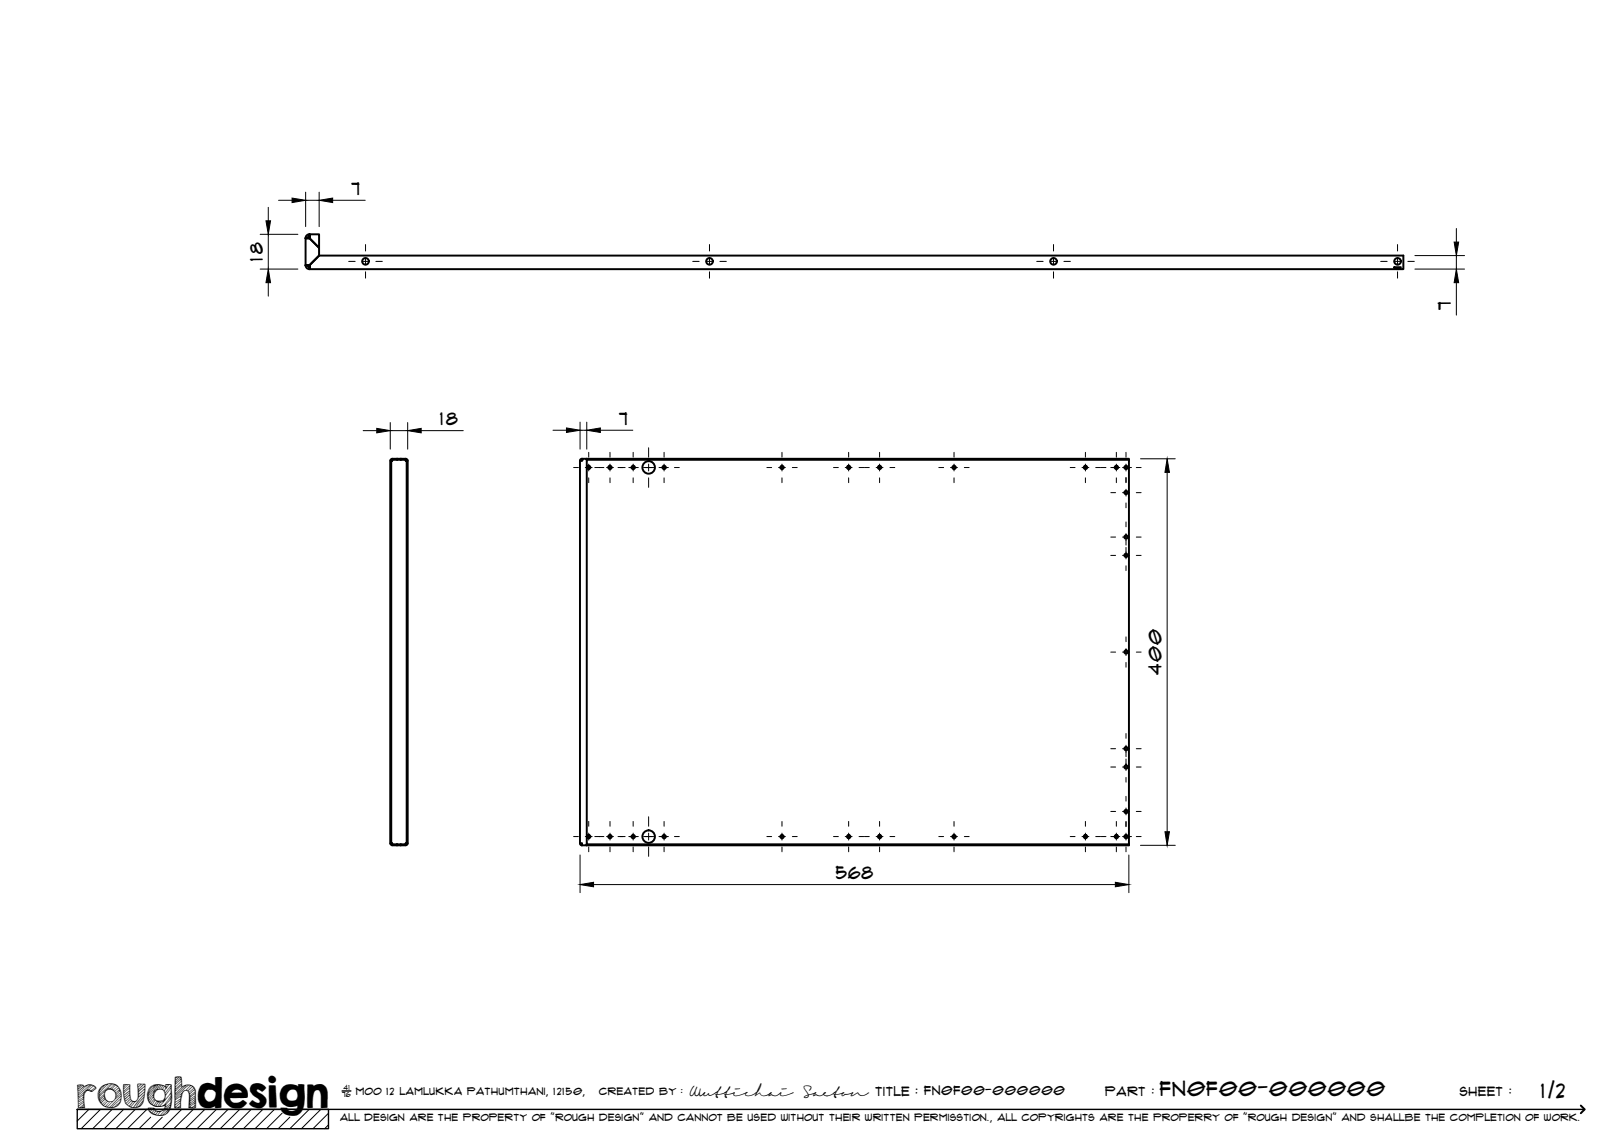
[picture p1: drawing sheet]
<svg xmlns="http://www.w3.org/2000/svg" width="420mm" height="297mm" viewBox="0 0 420 297" stroke-linecap="round" stroke-linejoin="round" font-family="sans-serif">
<!-- layer: Visible -->
<g fill="none" stroke="#000" stroke-width=".51">
<path d="M79.1 68.7l1-.1 2.5-2.5h280.5v3.5h-283v-.9v.9a1.01 1.01 0 0 1-1-.9zM79.4 60.9l-.3 .7 1 .1 2.4 2.5v1.9l-2.4 2.5-1 .1v-7.1l1 .1 2.4 2.4v-3.5h-2.4v1v-1zM79.6 68.6l.2 .5h.3M80.1 61.1l-.5 .3v.2M360.7 69.1l1.7 .1-.2 .4h-1l-.3-.1zM101.2 119.2h.3M101.2 119.2v99M101.5 119h1.2v-.3l-1.5 .1-.2 .4v99l.5 .5M101.5 119v.2M101.5 119l-.3 .2M103.7 118.7h-1v.3h1M103.7 119v-.3h1.3l.2 .1 .3 .4v99l-.5 .5"/>
<path d="M103.7 118.7v.3M103.7 119h1.3M104.9 119l.1 .2M105 119v.2M105 119.2h.2v99M105 119l.2 .2M150.1 119.2h.5v-.5h1.2v100h-1.2l-.3-.5M150.1 119.2v99h.5v.5l-.4-.1-.1-.4M150.1 119.2l.1-.4 .4-.1-.3 .5M292.1 119v-.3h-140.3v.3h140.3v99.5h-140.3v.2h140.3v-.2M101.2 218.2h.3M101.2 218.2l.3 .2"/>
<path d="M101.5 218.2v.3M101.5 218.5h1.2M102.7 218.5h1M102.7 218.5v.2h-1.2M102.7 218.5v.2h1M103.7 218.5v.2M105 218.2v.3M105 218.2l-.1 .3M105 218.5h-1.3v.2h1.3M105 218.2h.2M105.2 218.2l-.2 .2"/>
<circle cx="94.6" cy="67.6" r=".86"/>
<circle cx="183.6" cy="67.6" r=".86"/>
<circle cx="272.6" cy="67.6" r=".86"/>
<circle cx="361.6" cy="67.6" r=".86"/>
<circle cx="152.3" cy="120.9" r=".43"/>
<circle cx="157.8" cy="120.9" r=".43"/>
<circle cx="163.8" cy="120.9" r=".43"/>
<circle cx="167.8" cy="120.9" r="1.62"/>
<circle cx="171.8" cy="120.9" r=".43"/>
<circle cx="202.3" cy="120.9" r=".43"/>
<circle cx="219.6" cy="120.9" r=".43"/>
<circle cx="227.6" cy="120.9" r=".43"/>
<circle cx="246.8" cy="120.9" r=".43"/>
<circle cx="280.8" cy="120.9" r=".43"/>
<circle cx="288.8" cy="120.9" r=".43"/>
<circle cx="291.3" cy="139" r=".43"/>
<circle cx="291.3" cy="127.4" r=".43"/>
<circle cx="291.3" cy="120.9" r=".43"/>
<circle cx="291.3" cy="143.7" r=".43"/>
<circle cx="291.3" cy="168.7" r=".43"/>
<circle cx="291.3" cy="193.7" r=".43"/>
<circle cx="291.3" cy="198.5" r=".43"/>
<circle cx="152.3" cy="216.5" r=".43"/>
<circle cx="157.8" cy="216.5" r=".43"/>
<circle cx="163.8" cy="216.5" r=".43"/>
<circle cx="167.8" cy="216.5" r="1.62"/>
<circle cx="171.8" cy="216.5" r=".43"/>
<circle cx="202.3" cy="216.5" r=".43"/>
<circle cx="219.6" cy="216.5" r=".43"/>
<circle cx="227.6" cy="216.5" r=".43"/>
<circle cx="246.8" cy="216.5" r=".43"/>
<circle cx="280.8" cy="216.5" r=".43"/>
<circle cx="288.8" cy="216.5" r=".43"/>
<circle cx="291.3" cy="216.5" r=".43"/>
<circle cx="291.3" cy="210" r=".43"/>
</g>
<circle cx="150.6" cy="119" r=".25" fill="#000"/>
<!-- layer: TitleBlock -->
<path d="M20 287h65v5h-65zM20 287h390M88.5 282.3h2.3" fill="none" stroke="#000" stroke-width=".36"/>
<path d="M409 286.1l1 .9-1 1" fill="none" stroke="#000" stroke-width=".51"/>
<g fill="none" stroke="#000" stroke-width=".26">
<path d="M23 287l-3 3.1M26 287l-5 5M29 287l-5 5M32 287l-5 5M35 287l-5 5M38 287l-5 5M39 289.1l-3 2.9M42 289.1l-3 2.9M47 287l-5 5M50 287l-5 5M53 287l-5 5M56 287l-5 5"/>
<path d="M59 287l-5 5M62 287l-5 5M65 287l-5 5M68 287l-5 5M71 287l-5 5M73 288l-4 4M75 289.1l-3 2.9M80 287l-5 5M83 287l-5 5M85 288l-4 4M85 291l-1 1"/>
</g>
<!-- layer: Smart Centers -->
<g fill="none" stroke="#000" stroke-width=".26">
<path d="M90.2 67.6h1.7M93.7 67.6h1.8M94.6 63.3v1.6M94.6 66.7v1.8M94.6 70.3v1.7M97.2 67.6h1.7M179.2 67.6h1.7M182.7 67.6h1.8M183.6 63.3v1.6M183.6 66.7v1.8M183.6 70.3v1.7M186.2 67.6h1.7"/>
<path d="M268.2 67.6h1.7M271.7 67.6h1.8M272.6 63.3v1.6M272.6 66.7v1.8M272.6 70.3v1.7M275.3 67.6h1.6M357.2 67.6h1.7M360.7 67.6h1.8M361.6 63.3v1.6M361.6 66.7v1.8M361.6 70.3v1.7M364.2 67.6h1.7"/>
<path d="M152.3 117v1.3M157.8 117v1.3M163.8 117v1.3M167.8 115.9v2.4M171.8 117v1.3M202.3 117v1.3M219.6 117v1.3M227.6 117v1.3M246.8 117v1.3M280.8 117v1.3M288.8 117v1.3M291.3 117v1.3"/>
<path d="M148.4 121h1.2M151.4 121h1.8M152.3 120.1v1.8M152.3 123.6v1.3M153.9 121h2.3M156.9 121h1.8M157.8 120.1v1.8M157.8 123.6v1.3M159.9 121h1.8M162.7 121h2.4M163.8 120.1v1.8M163.8 123.6v1.3"/>
<path d="M166.5 121h2.6M167.8 120.1v1.8M167.8 123.6v2.5M170.5 121h2.4M171.8 120.1v1.8M171.8 123.6v1.3M174.5 121h1.2M198.4 121h1.2M201.4 121h1.8M202.3 120.1v1.8M202.3 123.6v1.3M205 121h1.2"/>
<path d="M215.6 121h1.3M218.7 121h1.8M219.6 120.1v1.8M219.6 123.6v1.3M222.2 121h1.3M223.6 121h1.3M226.7 121h1.8M227.6 120.1v1.8M227.6 123.6v1.3M230.3 121h1.2M242.9 121h1.2M245.9 121h1.8"/>
<path d="M246.8 120.1v1.8M246.8 123.6v1.3M249.5 121h1.2M276.9 121h1.2M279.9 121h1.8M280.8 120.1v1.8M280.8 123.6v1.3M283.5 121h1.2M284.9 121h1.2M287.4 121h2.3M287.4 127.5h1.2M287.4 139h1.2"/>
<path d="M288.8 120.1v1.8M288.8 123.6v1.3M290.4 121h2.3M290.4 127.5h1.8M290.4 139h1.8M291.3 120.1v1.8M291.3 123.5v1.4M291.3 126.6v1.8M291.3 130.1v1.3M291.3 135.1v1.2M291.3 138.1v2.9M294 121h1.2"/>
<path d="M294 127.5h1.2M294 139h1.2M287.4 143.7h1.2M290.4 143.7h1.8M291.3 141.7v2.9M291.3 146.4v1.2M294 143.7h1.2M287.4 168.7h1.2M290.4 168.7h1.8M291.3 164.8v1.2M291.3 167.8v1.8M291.3 171.4v1.2"/>
<path d="M294 168.7h1.2M287.4 193.7h1.2M287.4 198.5h1.2M290.4 193.7h1.8M290.4 198.5h1.8M291.3 189.8v1.2M291.3 192.8v3M291.3 196.4v3M294 193.7h1.2M294 198.5h1.2M148.4 216.5h1.2M151.4 216.5h1.8"/>
<path d="M152.3 212.5v1.3M152.3 215.6v1.8M152.3 219.1v1.3M153.9 216.5h2.3M156.9 216.5h1.8M157.8 212.5v1.3M157.8 215.6v1.8M157.8 219.1v1.3M159.9 216.5h1.8M162.7 216.5h2.4M163.8 212.5v1.3M163.8 215.6v1.8"/>
<path d="M163.8 219.1v1.3M166.5 216.5h2.6M167.8 211.3v2.5M167.8 215.6v1.8M167.8 219.1v2.5M170.5 216.5h2.4M171.8 212.5v1.3M171.8 215.6v1.8M171.8 219.1v1.3M174.5 216.5h1.2M198.4 216.5h1.2M201.4 216.5h1.8"/>
<path d="M202.3 212.5v1.3M202.3 215.6v1.8M202.3 219.1v1.3M205 216.5h1.2M215.6 216.5h1.3M218.7 216.5h1.8M219.6 212.5v1.3M219.6 215.6v1.8M219.6 219.1v1.3M222.2 216.5h1.3M223.6 216.5h1.3M226.7 216.5h1.8"/>
<path d="M227.6 212.5v1.3M227.6 215.6v1.8M227.6 219.1v1.3M230.3 216.5h1.2M242.9 216.5h1.2M245.9 216.5h1.8M246.8 212.5v1.3M246.8 215.6v1.8M246.8 219.1v1.3M249.5 216.5h1.2M276.9 216.5h1.2M279.9 216.5h1.8"/>
<path d="M280.8 212.5v1.3M280.8 215.6v1.8M280.8 219.1v1.3M283.5 216.5h1.2M284.9 216.5h1.2M287.4 216.5h2.3M287.4 210h1.2M288.8 212.5v1.3M288.8 215.6v1.8M288.8 219.1v1.3M290.4 216.5h2.3M290.4 210h1.8"/>
<path d="M291.3 201.2v1.2M291.3 206v1.3M291.3 209.1v1.7M291.3 212.5v1.4M291.3 215.6v1.8M291.3 219.1v1.3M294 216.5h1.2M294 210h1.2"/>
</g>
<!-- layer: FD_Dimensions -->
<g fill="none" stroke="#000" stroke-width=".26">
<path d="M69.4 53.6v3.5M72.1 51.8h3.5M79.1 49.7v8.9M79.1 51.8h3.5M82.6 49.7v8.9M86.1 51.8h8.4M376.8 59.1v3.5M67.3 69.6h9.8M67.3 60.6h9.8M69.4 60.6v9M69.4 73.1v3.5M366.1 69.6h12.8"/>
<path d="M366.1 66.1h12.8M376.8 66.1v3.5M376.8 73.1v8.4M94 111.4h3.5M101 109.3v6.9M101 111.4h4.5M105.5 109.3v6.9M109 111.4h10.8M143.1 111.3h3.5M150.1 109.2v7M150.1 111.3h1.7M151.8 109.2v7"/>
<path d="M155.3 111.3h8.4M295.1 118.7h9M302 122.2v93M295.1 218.7h9M150.1 221.2v9.8M153.6 228.9h135M292.1 221.2v9.8"/>
</g>
<g fill="#000" stroke="#000" stroke-width=".26">
<path d="M68.8 57.1h1.2l-.6 3.5zM75.6 51.3l3.5 .5-3.5 .6zM82.6 51.8l3.5-.5v1.1zM69.4 69.6l.6 3.5h-1.2zM376.2 62.6h1.2l-.6 3.5zM376.8 69.6l.6 3.5h-1.2zM97.5 110.8l3.5 .6-3.5 .6zM105.5 111.4l3.5-.6v1.2zM146.6 110.7l3.5 .6-3.5 .6zM151.8 111.3l3.5-.6v1.2zM302 118.7l.6 3.5h-1.2zM301.4 215.2h1.2l-.6 3.5z"/>
<path d="M150.1 228.9l3.5-.6v1.2zM288.6 228.3l3.5 .6-3.5 .6z"/>
</g>
<text font-size="9.7" x="19.9" y="286.8">roughdesign</text>
<g font-size="5.3">
<text x="300.1" y="283.6">FN0F00-000000</text>
<text x="398.7" y="284">1/2</text>
</g>
<g font-size="4.6">
<text x="91" y="50.4">7</text>
<text x="68" y="67.4" transform="rotate(-90 68 67.4)">18</text>
<text x="375.4" y="80.1" transform="rotate(-90 375.4 80.1)">7</text>
<text x="113.9" y="110">18</text>
<text x="160.2" y="109.9">7</text>
<text x="300.5" y="174.6" transform="rotate(-90 300.5 174.6)">400</text>
<text x="216.2" y="227.4">568</text>
</g>
<g font-size="3.4">
<text x="178.3" y="283.5">Wuttichai</text>
<text x="208.1" y="283.5">Saeton title : FN0F00-000000</text>
</g>
<g font-size="3.3">
<text x="286" y="283.5">Part :</text>
<text x="377.7" y="283.5">sheet :</text>
</g>
<g font-size="2.7">
<text x="92.1" y="283.3">moo 12 Lamlukka pathumthani, 12150,</text>
<text x="155" y="283.3">created by :</text>
</g>
<text font-size="2.6" x="88" y="290.1">all design are the property of &quot;rough design&quot; and cannot be used without their written permisstion., all copyrights are the properry of &quot;rough design&quot; and shallbe the completion of work.</text>
<g font-size="1.9">
<text x="88.5" y="283.9">76</text>
<text x="88.9" y="282.1">41</text>
</g>
</svg>
